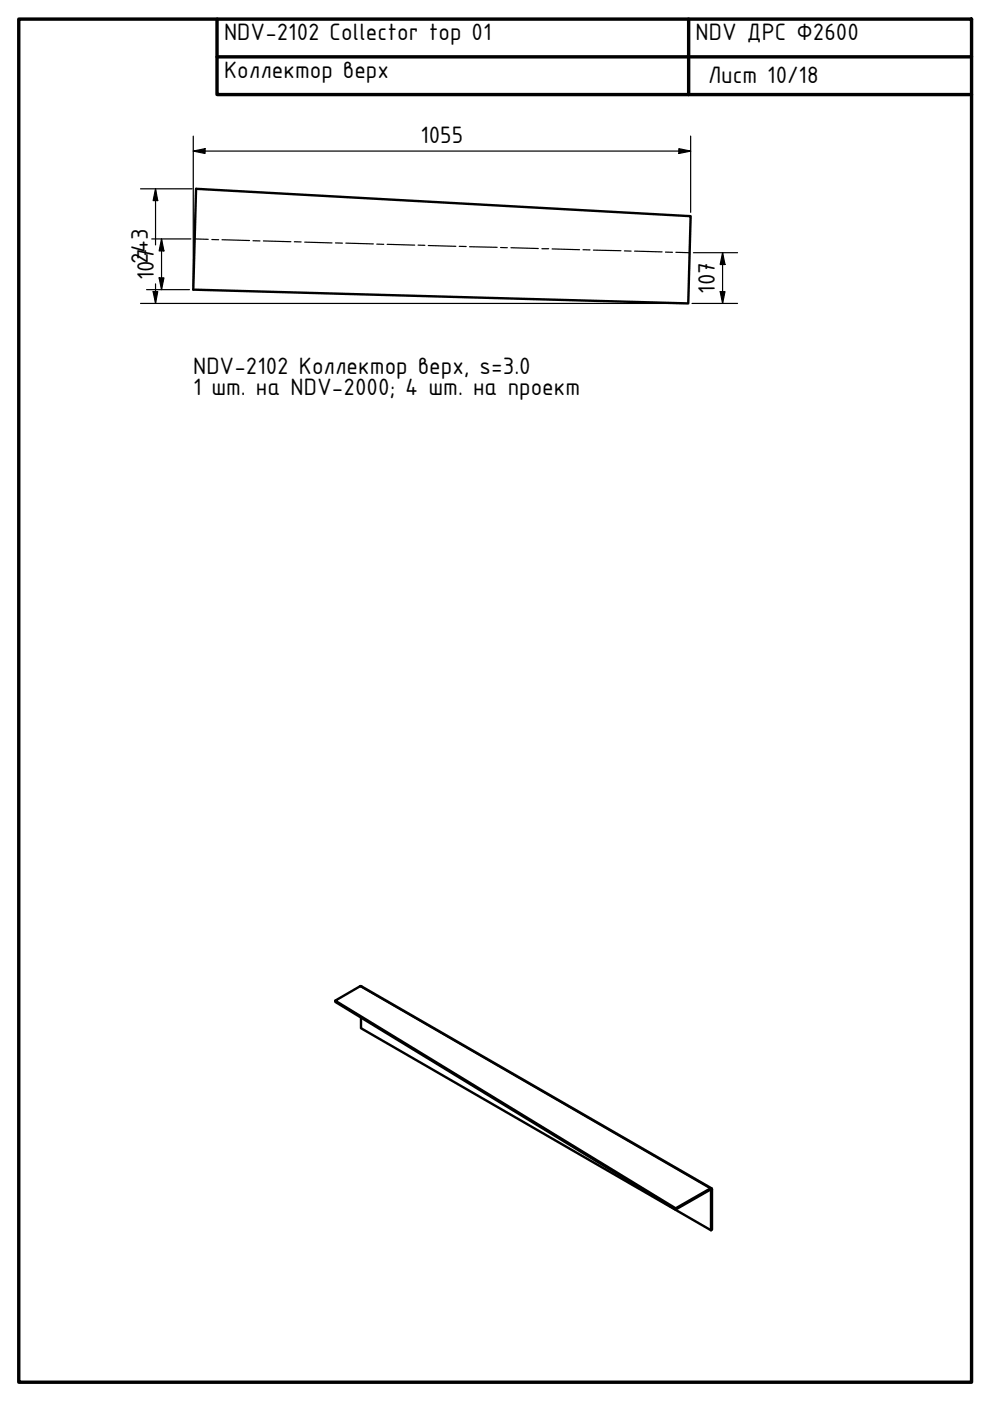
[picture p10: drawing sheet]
<svg xmlns="http://www.w3.org/2000/svg" width="210mm" height="297mm" viewBox="0 0 210 297" stroke-linecap="round" stroke-linejoin="round" font-family="sans-serif">
<!-- layer: Bend Centerline (ISO) -->
<g fill="none" stroke="#000" stroke-width=".25">
<path d="M41.3 50.7h2.9M44.9 50.8h1.5M47.1 50.8l5.8 .2M53.6 51l1.5 .1M55.8 51.1l5.9 .2M62.4 51.3h1.4M64.6 51.3l5.8 .2M71.1 51.5h1.5M73.3 51.5l5.9 .2M79.9 51.8h1.5M82.1 51.8l5.8 .2M88.6 52h1.5"/>
<path d="M90.8 52.1l5.8 .1M97.4 52.2l1.4 .1M99.6 52.3l5.8 .1M106.1 52.5h1.5M108.3 52.5l5.8 .2M114.9 52.7h1.4M117.1 52.8l5.8 .1M123.6 52.9l1.5 .1M125.8 53l5.9 .2M132.4 53.2h1.4M134.5 53.2l5.9 .2M141.1 53.5h1.5"/>
<path d="M143.3 53.5l2.9 .1"/>
</g>
<!-- layer: Visible (ISO) -->
<path d="M41.6 40l104.8 5.8-.5 18.5-104.9-2.9zM71.1 212.2v.2l72.2 44M76.5 215.7v2.3l74.2 42.8M143.3 256.2l7.3-4.2h.3l.1 8.7-.3 .1v-8.6l-7.4 4.2zM150.9 252l-74.4-42.9-5.4 3.1 72.2 44" fill="none" stroke="#000" stroke-width=".51"/>
<!-- layer: Visible Narrow (ISO) -->
<path d="M76.3 209.1l74.3 42.9v.3l.4-.1" fill="none" stroke="#000" stroke-width=".34"/>
<!-- layer: Border (ISO) -->
<path d="M4 4h202v289.1h-202zM46 4v16.1h160M46 12.1h160M146 4v16.1" fill="none" stroke="#000" stroke-width=".72"/>
<!-- layer: Dimension (ISO) -->
<g fill="none" stroke="#000" stroke-width=".25">
<path d="M41 32l2.5-.5v1zM41 32h105.4M41 28.9v31.7M143.9 31.5l2.5 .5-2.5 .5zM146.4 28.9v16.1M29.8 40h11M32.2 50.7h8.3M33 40l.4 2.5h-.9zM33 40v11.9M33.7 58.9h1.1l-.6 2.5zM34.2 50.7l.6 2.5h-1.1zM34.2 50.7v10.7"/>
<path d="M147 53.6h9.4M153.2 53.6l.5 2.5h-1zM153.2 53.6v10.7M29.8 64.3h115.3M31.1 61.4h9.1M32.5 61.8h.9l-.4 2.5zM33 60.2v4.1M146.7 64.3h9.7M152.7 61.8h1l-.5 2.5z"/>
</g>
<path d="M41 32l2.5-.5v1zM143.9 31.5l2.5 .5-2.5 .5zM33 40l.4 2.5h-.9zM33.7 58.9h1.1l-.6 2.5zM34.2 50.7l.6 2.5h-1.1zM153.2 53.6l.5 2.5h-1zM32.5 61.8h.9l-.4 2.5zM152.7 61.8h1l-.5 2.5z" fill="#000"/>
<g font-size="5.4">
<text x="47.5" y="8.5">NDV-2102 Collector top 01</text>
<text x="147.5" y="8.5">NDV ДРС Ф2600</text>
<text x="47.5" y="16.5">Коллектор верх</text>
<text x="150.1" y="17.6">Лист 10/18</text>
<text x="89.2" y="30.4">1055</text>
<text x="32.6" y="59.4" transform="rotate(-90 32.6 59.4)">102743</text>
<text x="151.6" y="62.3" transform="rotate(-90 151.6 62.3)">107</text>
<text x="41" y="79.3">NDV-2102 Коллектор верх, s=3.0</text>
<text x="41" y="83.8">1 шт. на NDV-2000; 4 шт. на проект</text>
</g>
</svg>
